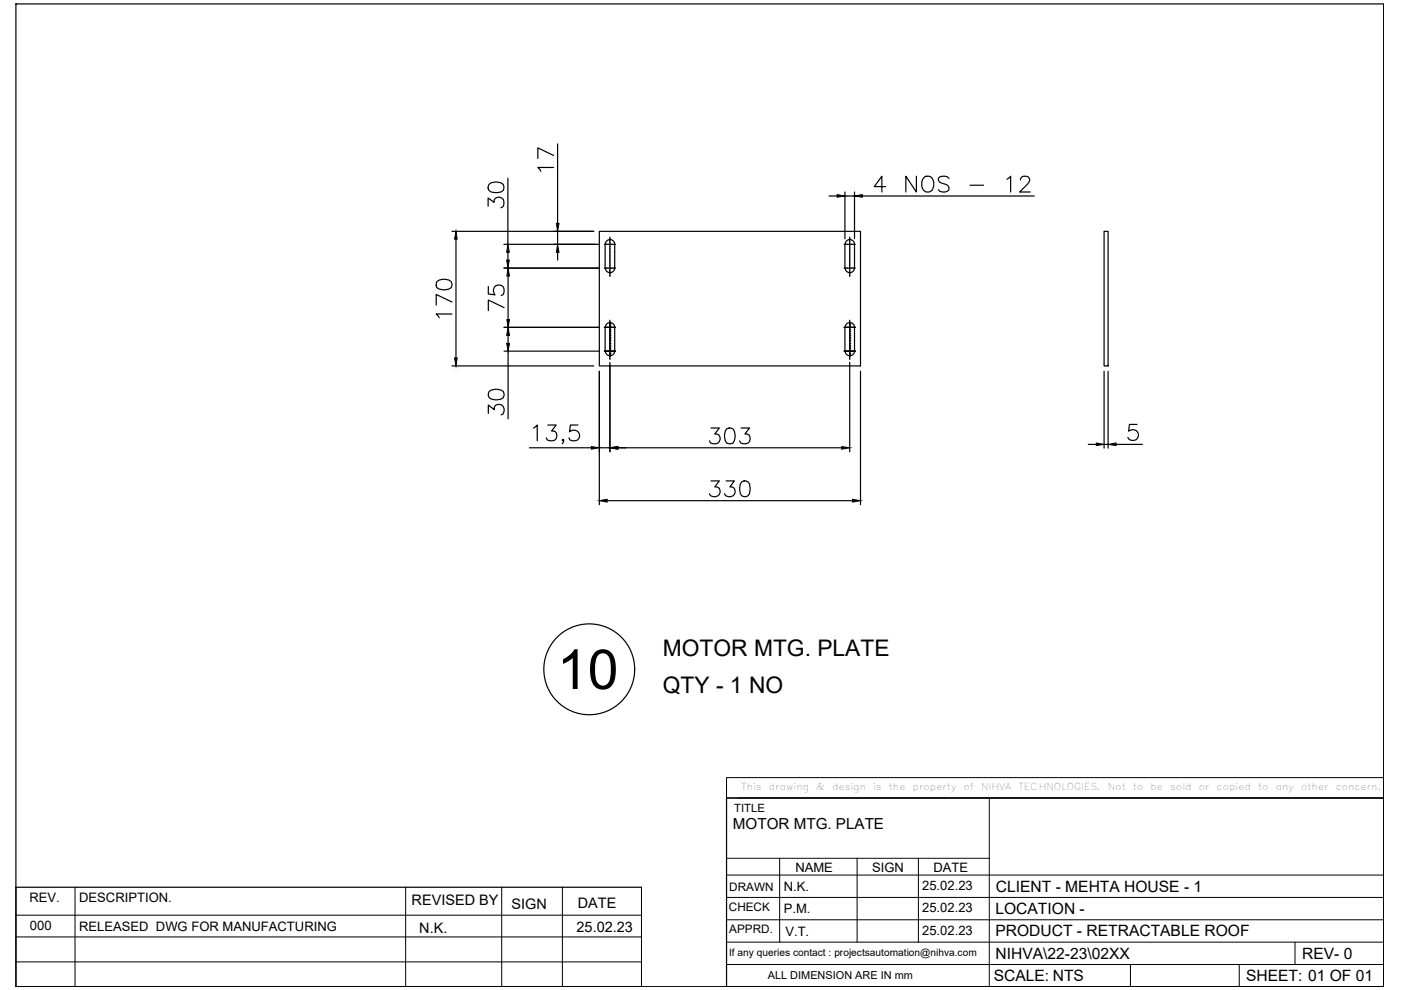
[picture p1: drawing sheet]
<svg xmlns="http://www.w3.org/2000/svg" width="297mm" height="210mm" viewBox="0 0 297 210" stroke-linecap="round" stroke-linejoin="round" font-family="sans-serif">
<!-- layer: 0 -->
<g fill="none" stroke="#000" stroke-width=".25">
<path d="M3.4 .8h290v208.4h-290zM103.7 39.1a2.49 2.49 0 0 1 3 0 1.15 1.15 0 0 1-.5 1.6 2.94 2.94 0 0 1-2.5-.3l-.2-.5zM107.7 37.8v14M117.4 35.5h-3.4l.7 .8M117.4 33l-3.4-1.6v2.2M118.2 30.5v16.9M187.8 39.6h-2.4l1.6-2.2v3.3M194.3 37.4v3.3l-2.2-3.3v3.3M195.7 37.8a1.25 1.25 0 0 1 1.5-.4 1.25 1.25 0 0 1 .8 1.2 1.52 1.52 0 0 1-1.6 2.1 1.93 1.93 0 0 1-.7-2.9zM201.2 37.8a1.51 1.51 0 0 0-2.2 0 .92 .92 0 0 0 .6 1l1 .3a.83 .83 0 0 1 .3 1.4 1.54 1.54 0 0 1-1.9-.3M205.6 39.3h2.9M213.5 38l.8-.6v3.3"/>
<path d="M216.4 38.2a.81 .81 0 0 1 .6-.8h.6a.79 .79 0 0 1 .5 1.2l-1.9 2.1h2.2M92.6 59.7a2.5 2.5 0 0 1 3.1 0 1.04 1.04 0 0 1-.5 1.6 2.85 2.85 0 0 1-2.6-.3l-.1-.5zM95.8 49.1h30.1M96.7 50.7v25.2M103.5 43.7v-1.7l1.3 .9a1.08 1.08 0 0 1 1.2-1.1 1.08 1.08 0 0 1 .8 1.5l-.1 .4-.5 .4M106.8 56.8h20.2M106.8 51.8h20.2M107.7 53.5v1.6M107.7 58.5v9.3M118.2 49.1v2.7M118.2 53.5v1.6M127.1 49.1h55.3v28.5h-55.3z"/>
<path d="M128.1 56.8h1.1M128.1 51.8h1.1M128.6 51.1a.99 .99 0 0 1 1.1-.2 .99 .99 0 0 1 .6 .9v5a1.02 1.02 0 0 1-1 1 1.02 1.02 0 0 1-1-1v-5zM129.3 56.8v.1M129.3 51.8v4.9M129.3 50.3v1.4M129.3 57v1.6M129.4 56.8h1.1M129.4 51.8h1.1M175.8 41.6h1.7M179 56.8h1M179 51.8h1"/>
<path d="M179.1 40.7v9.9M179.1 51.8v5M179.1 41.6h2.1M179.2 51.8a.99 .99 0 0 1 1-1 .99 .99 0 0 1 1 1v5a.99 .99 0 0 1-1 1 .99 .99 0 0 1-1-1M180.1 56.8h.1M180.1 51.8h.1M180.2 50.3v1.4M180.2 51.8v4.9M180.2 56.8v.1M180.2 57v1.6M180.3 56.8h1M180.3 51.8h1"/>
<path d="M181.2 40.7v9.9M182.8 41.6h36.5M234.1 49.1h.8v28.5h-.8zM95.8 66.6h-3.3l.6 .8M95.8 64l-3.3-1.6v2.3M95.8 77.6h30.1M103.5 60.7v1.6l1.5 .2a1.2 1.2 0 0 1-.1-1.7 1.2 1.2 0 0 1 1.7 0 1.2 1.2 0 0 1 0 1.7l-.4 .1M106.9 65.2l-3.4-1.6v2.3M106.9 69.4h20.1M106.9 74.5h20.1M107.7 71.1v1.7M107.7 74.5v14.3"/>
<path d="M127.1 78.7v28.3M128.1 69.4h1.1M128.1 74.5h1.1M128.3 69.4h.1M128.3 74.5h.1M128.3 69.4v5.1M128.3 69.4h.3M128.3 74.5h.3M128.3 69.4a.99 .99 0 0 1 1-1 .99 .99 0 0 1 1 1M128.3 74.4a.99 .99 0 0 0 1 1 .99 .99 0 0 0 1-1M128.7 69.4h.1M128.7 74.5h.1"/>
<path d="M128.7 69.4h.3M128.7 74.5h.3M129.1 69.4h.1M129.1 74.5h.1M129.3 69.4h.1M129.3 74.5h.1M129.3 68.4h.1M129.3 68.4v.3M129.3 68.8h.1M129.3 68.8v.3M129.3 69.2h.1M129.3 69.5v.3"/>
<path d="M129.3 69.9h.1M129.3 69.9v.3M129.3 70.3h.1M129.3 70.3v.3M129.3 70.8h.1M129.3 70.8v.3M129.3 71.1h.1M129.3 71.2v.3M129.3 71.5h.1M129.3 71.6v.3M129.3 71.9h.1M129.3 72v.2"/>
<path d="M129.3 72.3h.1M129.3 72.3v.5M129.3 72.8h.1M129.3 72.9v.3M129.3 73.2h.1M129.3 73.3v.3M129.3 73.6h.1M129.3 73.6v.3M129.3 74h.1M129.3 67.9v6.4v-.3M129.3 74.6v.3M129.3 74.9h.1"/>
<path d="M129.3 75v.3M129.3 75.3h.1M129.3 75.3v.3M129.3 74.4v1.8M129.3 76.8v19M129.7 69.4h-.3h1.1h-.3M129.7 74.5h-.3h1.1h-.3M129.8 69.4h.1M129.8 74.5h.1M129.8 69.4h.3M129.8 74.5h.3M130.2 69.4h.1"/>
<path d="M130.2 74.5h.1M130.3 69.4v5.1M179 69.4h1h-.3M179 74.5h1h-.3M179.1 69.4h.1M179.1 74.5h.1M179.1 69.4v5.1M179.2 69.4h.3M179.2 74.5h.3M179.2 69.4a.99 .99 0 0 1 1-1 .99 .99 0 0 1 1 1M179.2 74.4a.99 .99 0 0 0 1 1 .99 .99 0 0 0 1-1M179.5 69.4h.1"/>
<path d="M179.5 74.5h.1M179.7 69.4h.1M179.7 74.5h.1M180.1 69.4h.1M180.1 74.5h.1M180.2 68.4h.1M180.2 68.4v.3M180.2 68.8h.1M180.2 68.8v.3M180.2 69.2h.1M180.2 69.5v.3M180.2 69.9h.1"/>
<path d="M180.2 69.9v.3M180.2 70.3h.1M180.2 70.3v.3M180.2 70.8h.1M180.2 70.8v.3M180.2 71.1h.1M180.2 71.2v.3M180.2 71.5h.1M180.2 71.6v.3M180.2 71.9h.1M180.2 72v.2M180.2 72.3h.1"/>
<path d="M180.2 72.3v.5M180.2 72.8h.1M180.2 72.9v.3M180.2 73.2h.1M180.2 73.3v.3M180.2 73.6h.1M180.2 73.6v.3M180.2 74h.1M180.2 67.9v6.4v-.3M180.2 74.6v.3M180.2 74.9h.1M180.2 75v.3"/>
<path d="M180.2 75.3h.1M180.2 75.3v.3M180.2 74.4v1.8M180.2 76.8v19M180.6 69.4h-.3h1M180.6 74.5h-.3h1M180.6 69.4h.1M180.6 74.5h.1M180.7 69.4h.3M180.7 74.5h.3M181 69.4h.1M181 74.5h.1"/>
<path d="M181.2 69.4h.1M181.2 74.5h.1M181.2 69.4v5.1M182.4 78.7v28.3M234.1 78.7v16.3M234.9 78.7v16.3M103.5 87.7v-1.8l1.3 1a1.08 1.08 0 0 1 1.3-1.2 1.08 1.08 0 0 1 .8 1.5l-.3 .6-.4 .2M103.7 83a2.61 2.61 0 0 1 3 0 1.09 1.09 0 0 1-.5 1.6 2.75 2.75 0 0 1-2.5-.3l-.2-.5zM112.3 94.9h13.1M113.1 90.7l.8-.6v3.4M116.1 90.1h1.8l-.9 1.3a1.08 1.08 0 0 1 1.1 1.2 1.08 1.08 0 0 1-1.5 .9l-.5-.2-.3-.5M119.5 93.3l-.2 .2-.1-.2 .1-.1 .2 .1v.3l-.3 .5"/>
<path d="M122.5 90.1h-1.6l-.1 1.5a1.2 1.2 0 0 1 1.8-.1 1.2 1.2 0 0 1-.2 1.8 1.2 1.2 0 0 1-1.8-.5M127.1 94.9h2.2M131 94.9h47.5M150.7 90.7h1.8l-1 1.3a1.08 1.08 0 0 1 1.2 1.2 1.08 1.08 0 0 1-1.5 .9l-.5-.1-.3-.5M154.1 90.9a1.09 1.09 0 0 1 1.6 .5 2.85 2.85 0 0 1-.3 2.6 1.15 1.15 0 0 1-1.6-.5 2.75 2.75 0 0 1 .3-2.6zM157.1 90.7h1.8l-1 1.3a1.07 1.07 0 0 1 1.2 1.2 1.07 1.07 0 0 1-1.5 .9l-.5-.1-.3-.5M230.7 94.2h1.7M234.1 94.2h.8M236.6 94.2h5.6M241.1 90h-1.6l-.2 1.4a1.19 1.19 0 0 1 1.8 0 1.19 1.19 0 0 1-.2 1.8 1.19 1.19 0 0 1-1.8-.5M128.7 106.2h52M150.7 102h1.8l-1 1.2a1.08 1.08 0 0 1 1.2 1.3 1.08 1.08 0 0 1-1.5 .8l-.6-.3-.2-.3"/>
<path d="M154 102h1.7l-.9 1.2a1.08 1.08 0 0 1 1.1 1.3 1.08 1.08 0 0 1-1.5 .8l-.6-.3-.2-.3M157.3 102.1a1.09 1.09 0 0 1 1.6 .5 2.94 2.94 0 0 1-.3 2.5 1.09 1.09 0 0 1-1.6-.4 2.94 2.94 0 0 1 .3-2.6zM154 169.2h139.4v40h-139.4zM136 188.1h-132.6v21.1M164.5 209.2h128.9"/>
<circle cx="124.9" cy="141.9" r="9.6"/>
</g>
<g fill="none" stroke="#000" stroke-width=".21">
<path d="M154 164.9h139.4v4.3h-139.4zM154 169.2v40M156.4 169.2h137M209.7 169.2v40M3.4 198.7h132.6M3.4 194h132.6M15.9 188.1v21.1M86 188.1v21.1M106.4 188.1v21.1M119.2 188.1v21.1M136 188.1v21.1h-132.6M154 199.8h139.4"/>
<path d="M154 195h139.4M154 190.3h139.4M154 185.5h139.4M154 182h55.7M165.3 182v17.8M181.7 182v17.8M194.7 182v17.8M274.6 199.8v4.7M293.4 188.3v14M3.4 203.9h132.6M154 204.5h139.4M239.7 204.5v4.7"/>
<path d="M262.7 204.5v4.7"/>
</g>
<g fill="#000" stroke="#000" stroke-width=".21">
<path d="M96.7 49.1l.2 1.6h-.5zM107.4 55.1h.6l-.3 1.7zM107.7 51.8l.3 1.7h-.6zM107.7 56.8l.3 1.7h-.5zM118.2 51.8l.3 1.7h-.5zM118 47.4h.5l-.3 1.7zM177.5 41.3l1.6 .3-1.6 .2zM181.2 41.6l1.6-.3v.5zM96.4 75.9h.5l-.2 1.7zM107.7 69.4l.3 1.7h-.6zM107.4 72.8h.6l-.3 1.7zM107.5 67.8h.5l-.3 1.6z"/>
<path d="M125.4 94.7l1.7 .2-1.7 .3zM129.3 94.9l1.7-.2v.5zM178.5 94.7l1.7 .2-1.7 .3zM232.4 93.9l1.7 .3-1.7 .3zM234.9 94.2l1.7-.3v.6zM127.1 106.2l1.6-.3v.6zM180.7 105.9l1.7 .3-1.7 .3z"/>
</g>
<text font-size="11.7" x="118.1" y="146.1">10</text>
<g font-size="4.8">
<text x="140.5" y="139">MOTOR MTG. PLATE</text>
<text x="140.5" y="146.9">QTY - 1 NO</text>
</g>
<g font-size="3.3">
<text x="211.1" y="189">CLIENT - MEHTA HOUSE - 1</text>
<text x="211.1" y="193.8">LOCATION -</text>
<text x="211.1" y="203.3">NIHVA\22-23\02XX</text>
<text x="211.1" y="198.5">PRODUCT - RETRACTABLE ROOF</text>
<text x="276.1" y="203.2">REV- 0</text>
<text x="210.7" y="208">SCALE: NTS</text>
<text x="264.2" y="208">SHEET: 01 OF 01</text>
</g>
<text font-size="3.2" x="155.4" y="175.8">MOTOR MTG. PLATE</text>
<g font-size="3.1">
<text x="87.3" y="191.9">REVISED BY</text>
<text x="88.9" y="197.8">N.K.</text>
<text x="108.4" y="192.6">SIGN</text>
<text x="122.2" y="197.6">25.02.23</text>
<text x="122.5" y="192.6">DATE</text>
</g>
<g font-size="2.8">
<text x="168.6" y="184.8">NAME</text>
<text x="184.9" y="184.8">SIGN</text>
<text x="197.9" y="184.8">DATE</text>
<text x="6.3" y="191.2">REV.</text>
<text x="16.8" y="191.3">DESCRIPTION.</text>
<text x="166.2" y="188.9">N.K.</text>
<text x="195.5" y="188.7">25.02.23</text>
<text x="6.3" y="197.2">000</text>
<text x="16.8" y="197.3">RELEASED DWG FOR MANUFACTURING</text>
<text x="166.2" y="193.6">P.M.</text>
<text x="195.5" y="193.4">25.02.23</text>
<text x="166.5" y="198.4">V.T.</text>
<text x="195.5" y="198.1">25.02.23</text>
</g>
<g font-size="2.5">
<text x="154.6" y="188.9">DRAWN</text>
<text x="154.5" y="193.1">CHECK</text>
<text x="154.6" y="197.8">APPRD.</text>
</g>
<text font-size="2.4" x="155.6" y="172.2">TITLE</text>
<text font-size="2.3" x="162.8" y="207.7">ALL DIMENSION ARE IN mm</text>
<text font-size="2.2" x="154.6" y="202.8">If any queries contact : projectsautomation@nihva.com</text>
<g font-size="2">
<text x="157.2" y="167.5">This</text>
<text x="163" y="167.5">drawing</text>
<text x="173.1" y="167.5">&amp;</text>
<text x="176.4" y="167.5">design</text>
<text x="185.1" y="167.5">is</text>
<text x="188.5" y="167.5">the</text>
<text x="193.5" y="167.5">property</text>
<text x="204.3" y="167.5">of</text>
<text x="208" y="167.5">NIHVA</text>
<text x="215.9" y="167.5">TECHNOLOGIES.</text>
<text x="234.9" y="167.5">Not</text>
<text x="240.2" y="167.5">to</text>
<text x="243.9" y="167.5">be</text>
<text x="248.1" y="167.5">sold</text>
<text x="254.1" y="167.5">or</text>
<text x="258" y="167.5">copied</text>
<text x="266.7" y="167.5">to</text>
<text x="270.5" y="167.5">any</text>
<text x="275.9" y="167.5">other</text>
<text x="283.2" y="167.5">concern.</text>
</g>
</svg>
